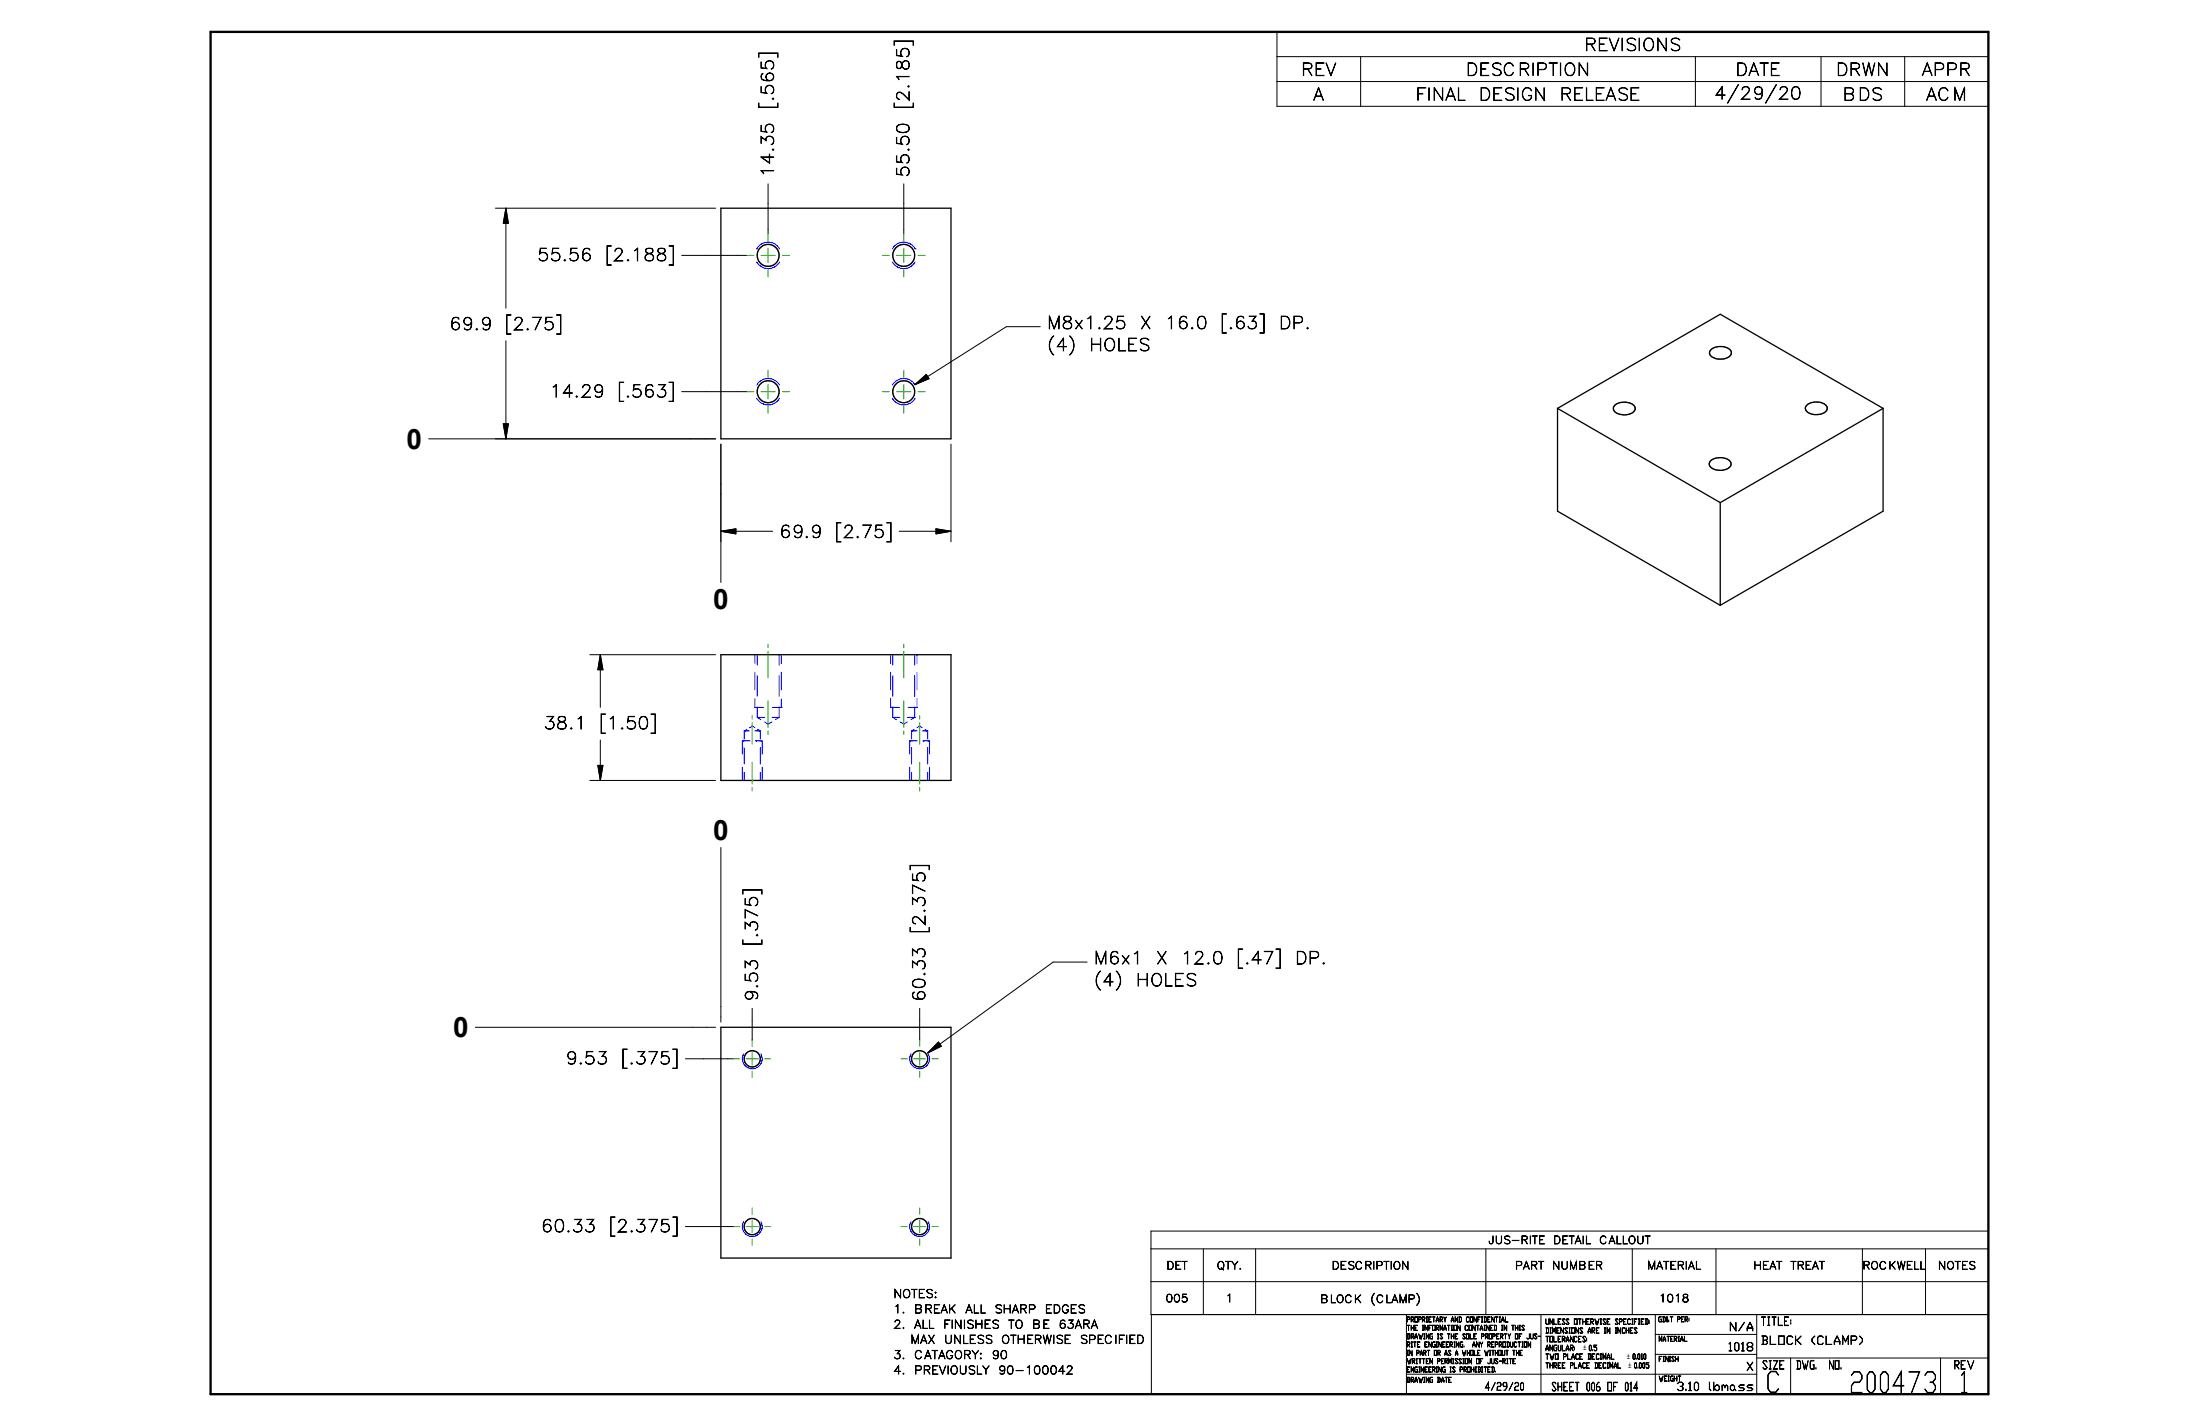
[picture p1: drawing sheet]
<svg xmlns="http://www.w3.org/2000/svg" width="432mm" height="279mm" viewBox="0 0 432 279" stroke-linecap="round" stroke-linejoin="round" font-family="sans-serif">
<g fill="none" stroke="#00f" stroke-width=".2">
<path d="M148.5 48.8h.1M148.5 48.8a2.59 2.59 0 0 1 4.5 0M148.5 51.4a2.57 2.57 0 0 0 4.5 0M175.1 48.8a2.59 2.59 0 0 1 4.5 0M175.2 51.4a2.57 2.57 0 0 0 4.4 0M179.6 48.8h.1M148.5 78.1a2.55 2.55 0 0 0 4.5 0M148.5 75.5a2.61 2.61 0 0 1 4.5 0M175.1 75.5a2.61 2.61 0 0 1 4.5 0M175.2 78.1a2.55 2.55 0 0 0 4.4 0M148.2 128.5v1.7M148.2 131.9v3.5"/>
<path d="M148.2 137.1v1.7h1.7M148.6 128.5v2M148.6 132.6v4M148.6 138.7v2.1M151.6 138.8h1.7M152.9 128.5v2M152.9 132.6v4M152.9 138.7v2.1M153.3 138.8h.1M153.3 128.5v1.7M153.3 131.9v3.5M153.3 137.1v1.7"/>
<path d="M174.8 137.1v1.7h1.7M174.8 128.5v1.7M174.8 131.9v3.5M175.2 128.5v2M175.2 132.6v4M175.2 138.7v2.1M179.5 128.5v2M179.5 132.6v4M179.5 138.7v2.1M180 137.1v1.7h-1.8M180 128.5v1.7M180 131.9v3.5"/>
<path d="M145.7 150.5v2.6M146.1 143.4h1M146.1 143.4v1.6M146.1 146.7v3.2M146.1 151.5v1.6M146.6 143.1l-.5 .3M147 145.4h.1M147 145.4h-1.3v2.6M147.1 142.8l.5-.3 .6 .3M148.2 143.4h1M148.3 145.4h.1M148.3 145.4h1.3v2.6"/>
<path d="M148.6 140.8h.1M148.6 140.8h1.4M148.6 140.8l.7 .4M148.7 143.1l.5 .3M149.2 143.4v1.6M149.2 146.7v3.2M149.2 151.5v1.6M149.6 150.5v2.6M150 141.6l.8 .5 .7-.5M151.5 140.8h1.4M152.9 140.8l-.7 .4M175.2 140.8h1.5"/>
<path d="M175.2 140.8l.7 .4M176.7 141.6l.7 .5 .7-.5M178.1 140.8h1.4M178.6 150.5v2.6M178.9 143.4h1.1M178.9 143.4v1.6M178.9 146.7v3.2M178.9 151.5v1.6M179.4 143.1l-.5 .3M179.5 140.8h.1M179.5 140.8l-.7 .4M179.9 145.4h.1"/>
<path d="M179.9 145.4h-1.3v2.6M180 142.8l.5-.3 .5 .3M181 143.4h1.1M181.1 145.4h.1M181.1 145.4h1.3v2.6M181.6 143.1l.5 .3M182.1 143.4v1.6M182.1 146.7v3.2M182.1 151.5v1.6M182.4 150.5v2.6M146 206.8a1.95 1.95 0 0 0 1.6 2.9 1.95 1.95 0 0 0 1.7-2.9M178.8 206.8a1.95 1.95 0 0 0 1.7 2.9 1.95 1.95 0 0 0 1.7-2.9"/>
<path d="M146 239.7a1.95 1.95 0 0 0 1.6 2.9 1.95 1.95 0 0 0 1.7-2.9M178.8 239.7a1.95 1.95 0 0 0 1.7 2.9 1.95 1.95 0 0 0 1.7-2.9"/>
</g>
<g fill="none" stroke="#000" stroke-width=".25">
<path d="M141.5 40.9h45.2v45.2h-45.2zM316.9 79.6a2.87 2.87 0 0 1 4 .2 1.26 1.26 0 0 1-1.4 1.5 2.27 2.27 0 0 1-2.8-1.1zM335.8 68.7a2.9 2.9 0 0 1 4 .2 1.19 1.19 0 0 1-1.1 1.4 2.67 2.67 0 0 1-3.1-.8l-.1-.4zM354.7 79.4a2.89 2.89 0 0 1 3.9 .4 1.3 1.3 0 0 1-1.4 1.5 2.34 2.34 0 0 1-2.9-1.1l.2-.5zM305.7 80.1v20.2l31.9 18.5M305.7 80.1l31.9 18.5M305.7 80.1l31.9-18.4 32 18.4M335.7 90.5a2.86 2.86 0 0 1 4 .2 1.41 1.41 0 0 1-1.6 1.6 2.24 2.24 0 0 1-2.6-1.2zM337.6 98.6v20.2M369.6 80.1v20.2l-32 18.5M369.6 80.1l-32 18.5M141.5 128.5h45.2v24.6h-45.2z"/>
<path d="M141.5 201.6h45.2v45.2h-45.2z"/>
<circle cx="150.8" cy="50.1" r="2.15"/>
<circle cx="177.4" cy="50.1" r="2.16"/>
<circle cx="150.8" cy="76.9" r="2.15"/>
<circle cx="177.4" cy="76.9" r="2.15"/>
<circle cx="147.6" cy="207.7" r="1.59"/>
<circle cx="180.5" cy="207.7" r="1.59"/>
<circle cx="147.6" cy="240.7" r="1.59"/>
<circle cx="180.5" cy="240.7" r="1.59"/>
</g>
<path d="M41.3 6.3h349v267.3h-349z" fill="none" stroke="#000" stroke-width=".46"/>
<g fill="none" stroke="#000" stroke-width=".2">
<path d="M250.6 6.3h139.7v14.6h-139.7zM250.6 11.1h139.7M250.6 16h139.7M267.1 11.1v9.8M332.8 11.1v9.8M357.4 11.1v9.8M373.8 11.1v9.8M150.8 36.1v9.8M177.4 36.1v9.8M97.2 40.9h43.2M99.3 40.9v19.6M99.3 40.9l.5 2.9h-1z"/>
<path d="M133.8 50.1h12.8M99.3 66.9v19.2M133.8 76.8h12.8M179.6 75.5l2.2-2 .5 .8zM204.2 64.1h-6.7l-17.9 11.4M84.1 86.1h56.3M98.8 83.2h1l-.5 2.9zM141.5 87.1v27.2M186.7 87.1v19.2M141.5 104.2h10.1M141.5 104.2l2.9-.4v.9zM176.5 104.2h10.2"/>
<path d="M183.7 103.8l3 .4-3 .5zM115.8 128.5h24.6M117.8 128.5v10.3M117.8 128.5l.5 2.9h-1zM115.8 153.1h24.6M117.3 150.2h1l-.5 2.9zM117.8 145.2v7.9M141.5 166.3v34.2M147.6 197.9v6.2M180.5 197.9v6.2M213.4 188.8h-6.7l-24.6 17.8M93.3 201.6h47.1"/>
<path d="M134.5 207.7h9.5M184.2 204.5l.6 .8-2.7 1.3zM134.5 240.7h9.5M225.9 245h164.4M225.9 251.5h164.4M226 257.9v15.7h164.3v-32.1h-164.4v16.4h164.4M236.2 245v12.9M246.4 245v12.9M276 257.9v15.7M291.6 245v12.9M302.4 257.9v15.7M320.4 245v12.9"/>
<path d="M324.9 257.9v15.7M336.8 245v12.9M344.8 257.9v15.7M365.5 245v12.9M377.9 245v12.9M276 269.6h68.8M324.9 261.8h19.9M324.9 265.7h19.9M344.8 266.5h45.5M351.4 266.5v7.1M380.9 266.5v7.1"/>
</g>
<path d="M99.3 40.9l.5 2.9h-1zM179.6 75.5l2.2-2 .5 .8zM98.8 83.2h1l-.5 2.9zM141.5 104.2l2.9-.4v.9zM183.7 103.8l3 .4-3 .5zM117.8 128.5l.5 2.9h-1zM117.3 150.2h1l-.5 2.9zM184.2 204.5l.6 .8-2.7 1.3z" fill="#000" stroke="#000" stroke-width=".2"/>
<g fill="none" stroke="#23a718" stroke-width=".2">
<path d="M146.6 50.1h1.4M149.4 50.1h2.8M150.8 45.9v1.4M150.8 48.7v2.8M150.8 52.9v1.4M153.6 50.1h1.4M173.2 50.1h1.4M176 50.1h2.8M177.4 45.9v1.4M177.4 48.7v2.8M177.4 52.9v1.4M180.2 50.1h1.4"/>
<path d="M146.6 76.8h1.4M149.4 76.8h2.8M150.8 72.6v1.4M150.8 75.4v2.9M150.8 79.7v1.4M153.6 76.8h1.4M173.2 76.8h1.4M176 76.8h2.8M177.4 72.6v1.4M177.4 75.4v2.9M177.4 79.7v1.4M180.2 76.8h1.4"/>
<path d="M150.8 126.4v.7M150.8 127.8v5.2M150.8 137.5v5.3M177.4 126.4v.7M177.4 127.8v5.2M177.4 137.5v5.3M147.6 140.4v.7M147.6 141.8v4.2M147.6 149.6v4.2M147.6 154.5v.7M150.8 143.4v.7M177.4 143.4v.7"/>
<path d="M180.5 140.4v.7M180.5 141.8v4.2M180.5 149.6v4.2M180.5 154.5v.7M144 207.7h1.2M146.4 207.7h2.5M147.6 204.1v1.2M147.6 206.5v2.5M147.6 210.2v1.2M150.1 207.7h1.2M176.9 207.7h1.2M179.3 207.7h2.4"/>
<path d="M180.5 204.1v1.2M180.5 206.5v2.5M180.5 210.2v1.2M182.9 207.7h1.2M147.6 237v1.2M147.6 239.4v2.5M180.5 237v1.2M180.5 239.4v2.5M144 240.7h1.2M146.4 240.7h2.5M147.6 243.1v1.2M150.1 240.7h1.2"/>
<path d="M176.9 240.7h1.2M179.3 240.7h2.4M180.5 243.1v1.2M182.9 240.7h1.2"/>
</g>
<g font-size="5.7">
<text x="346.5" y="273.2">C</text>
<text x="362.9" y="273.3">200473</text>
<text x="384.5" y="273.3">1</text>
</g>
<g font-size="5.5">
<text x="79.8" y="88.1">0</text>
<text x="140" y="119.6">0</text>
<text x="140" y="164.9">0</text>
<text x="88.9" y="203.5">0</text>
</g>
<g font-size="3.3">
<text x="310.9" y="9.9">REVISIONS</text>
<text x="255.4" y="14.8">REV</text>
<text x="287.7" y="14.8">DESCRIPTION</text>
<text x="340.6" y="14.8">DATE</text>
<text x="360.3" y="14.8">DRWN</text>
<text x="377.2" y="14.8">APPR</text>
<text x="151.8" y="21.4" transform="rotate(-90 151.8 21.4)">[.565]</text>
<text x="178.4" y="21.4" transform="rotate(-90 178.4 21.4)">[2.185]</text>
<text x="257.7" y="19.7">A</text>
<text x="277.8" y="19.7">FINAL</text>
<text x="290.2" y="19.7">DESIGN</text>
<text x="306.1" y="19.7">RELEASE</text>
<text x="336.5" y="19.5">4/29/20</text>
<text x="361.7" y="19.7">BDS</text>
<text x="378" y="19.7">ACM</text>
<text x="151.8" y="34.8" transform="rotate(-90 151.8 34.8)">14.35</text>
<text x="178.4" y="34.8" transform="rotate(-90 178.4 34.8)">55.50</text>
<text x="105.5" y="51.2">55.56</text>
<text x="118.8" y="51.2">[2.188]</text>
<text x="88.2" y="64.7">69.9</text>
<text x="99.1" y="64.7">[2.75]</text>
<text x="205.5" y="64.5">M8x1.25</text>
<text x="223.7" y="64.5">X</text>
<text x="228.6" y="64.5">16.0</text>
<text x="239.5" y="64.5">[.63]</text>
<text x="251" y="64.5">DP.</text>
<text x="205.5" y="68.8">(4)</text>
<text x="213.8" y="68.8">HOLES</text>
<text x="107.9" y="77.9">14.29</text>
<text x="121.2" y="77.9">[.563]</text>
<text x="152.9" y="105.5">69.9</text>
<text x="163.9" y="105.5">[2.75]</text>
<text x="106.7" y="143">38.1</text>
<text x="117.6" y="143">[1.50]</text>
<text x="148.7" y="185.6" transform="rotate(-90 148.7 185.6)">[.375]</text>
<text x="181.6" y="183.2" transform="rotate(-90 181.6 183.2)">[2.375]</text>
<text x="214.7" y="189.1">M6x1</text>
<text x="226.9" y="189.1">X</text>
<text x="231.8" y="189.1">12.0</text>
<text x="242.7" y="189.1">[.47]</text>
<text x="254.2" y="189.1">DP.</text>
<text x="148.7" y="196.6" transform="rotate(-90 148.7 196.6)">9.53</text>
<text x="181.6" y="196.6" transform="rotate(-90 181.6 196.6)">60.33</text>
<text x="214.7" y="193.5">(4)</text>
<text x="222.9" y="193.5">HOLES</text>
<text x="111" y="208.8">9.53</text>
<text x="121.9" y="208.8">[.375]</text>
<text x="106.2" y="241.7">60.33</text>
<text x="119.5" y="241.7">[2.375]</text>
</g>
<g font-size="2.3">
<text x="339.3" y="261.1">N/A</text>
<text x="345.5" y="260.1">TITLE:</text>
<text x="345.5" y="263.8">BLOCK</text>
<text x="355.4" y="263.8">(CLAMP)</text>
<text x="339.1" y="265.1">1018</text>
<text x="342.7" y="268.9">X</text>
<text x="345.8" y="268.6">SIZE</text>
<text x="352.5" y="268.6">DWG.</text>
<text x="358.9" y="268.6">NO.</text>
<text x="383.5" y="268.6">REV</text>
<text x="304.5" y="272.9">SHEET 006 OF 014</text>
<text x="329" y="272.8">3.10</text>
<text x="335.3" y="272.8">lbmass</text>
</g>
<g font-size="2.2">
<text x="175.3" y="254.6">NOTES:</text>
<text x="175.3" y="257.6">1.</text>
<text x="179.4" y="257.6">BREAK</text>
<text x="189.5" y="257.6">ALL</text>
<text x="195.2" y="257.6">SHARP</text>
<text x="205.1" y="257.6">EDGES</text>
<text x="175.3" y="260.6">2.</text>
<text x="178.7" y="263.6">MAX</text>
<text x="179.4" y="260.6">ALL</text>
<text x="185.1" y="260.6">FINISHES</text>
<text x="185.3" y="263.6">UNLESS</text>
<text x="196.5" y="263.6">OTHERWISE</text>
<text x="197.9" y="260.6">TO</text>
<text x="202.6" y="260.6">BE</text>
<text x="207.8" y="260.6">63ARA</text>
<text x="211.9" y="263.6">SPECIFIED</text>
<text x="175.3" y="266.6">3.</text>
<text x="175.3" y="269.6">4.</text>
<text x="179.4" y="266.6">CATAGORY:</text>
<text x="179.4" y="269.6">PREVIOUSLY</text>
<text x="194.6" y="266.6">90</text>
<text x="195.9" y="269.6">90-100042</text>
</g>
<g font-size="2.1">
<text x="292.1" y="244">JUS-RITE</text>
<text x="304.8" y="244">DETAIL</text>
<text x="313.9" y="244">CALLOUT</text>
<text x="228.9" y="249">DET</text>
<text x="238.8" y="249">QTY.</text>
<text x="261.4" y="249">DESCRIPTION</text>
<text x="297.3" y="249">PART</text>
<text x="304.6" y="249">NUMBER</text>
<text x="323.3" y="249">MATERIAL</text>
<text x="344.1" y="249">HEAT</text>
<text x="351.4" y="249">TREAT</text>
<text x="365.5" y="249">ROCKWELL</text>
<text x="380.4" y="249">NOTES</text>
<text x="228.8" y="255.5">005</text>
<text x="240.5" y="255.5">1</text>
<text x="259.1" y="255.6">BLOCK</text>
<text x="268.9" y="255.6">(CLAMP)</text>
<text x="325.6" y="255.5">1018</text>
<text x="291.4" y="272.8">4/29/20</text>
</g>
<g font-size="1.5">
<text x="303.3" y="259.8">UNLESS OTHERWISE SPECIFIED:</text>
<text x="303.3" y="261.6">DIMENSIONS ARE IN INCHES</text>
<text x="303.3" y="263.3">TOLERANCES:</text>
<text x="303.3" y="265">ANGULAR:</text>
<text x="303.3" y="266.7">TWO PLACE DECIMAL</text>
<text x="303.3" y="268.4">THREE PLACE DECIMAL</text>
</g>
<g font-size="1.4">
<text x="276.1" y="259.4">PROPRIETARY AND CONFIDENTIAL</text>
<text x="276.1" y="261">THE INFORMATION CONTAINED IN THIS</text>
<text x="276.1" y="262.7">DRAWING IS THE SOLE PROPERTY OF JUS-</text>
<text x="325.4" y="259.3">GD&amp;T PER:</text>
<text x="325.5" y="263.2">MATERIAL</text>
<text x="276.1" y="264.3">RITE ENGINEERING.</text>
<text x="276.1" y="267.5">WRITTEN PERMISSION OF JUS-RITE</text>
<text x="276.1" y="269.2">ENGINEERING IS PROHIBITED.</text>
<text x="276.1" y="265.9">IN PART OR AS A WHOLE WITHOUT THE</text>
<text x="288.9" y="264.3">ANY REPRODUCTION</text>
<text x="310.8" y="265">`0.5</text>
<text x="319.4" y="266.7">`0.010</text>
<text x="319.7" y="268.4">`0.005</text>
<text x="325.5" y="267.1">FINISH</text>
<text x="276.1" y="271.2">DRAWING DATE</text>
<text x="325.5" y="271">WEIGHT</text>
</g>
</svg>
